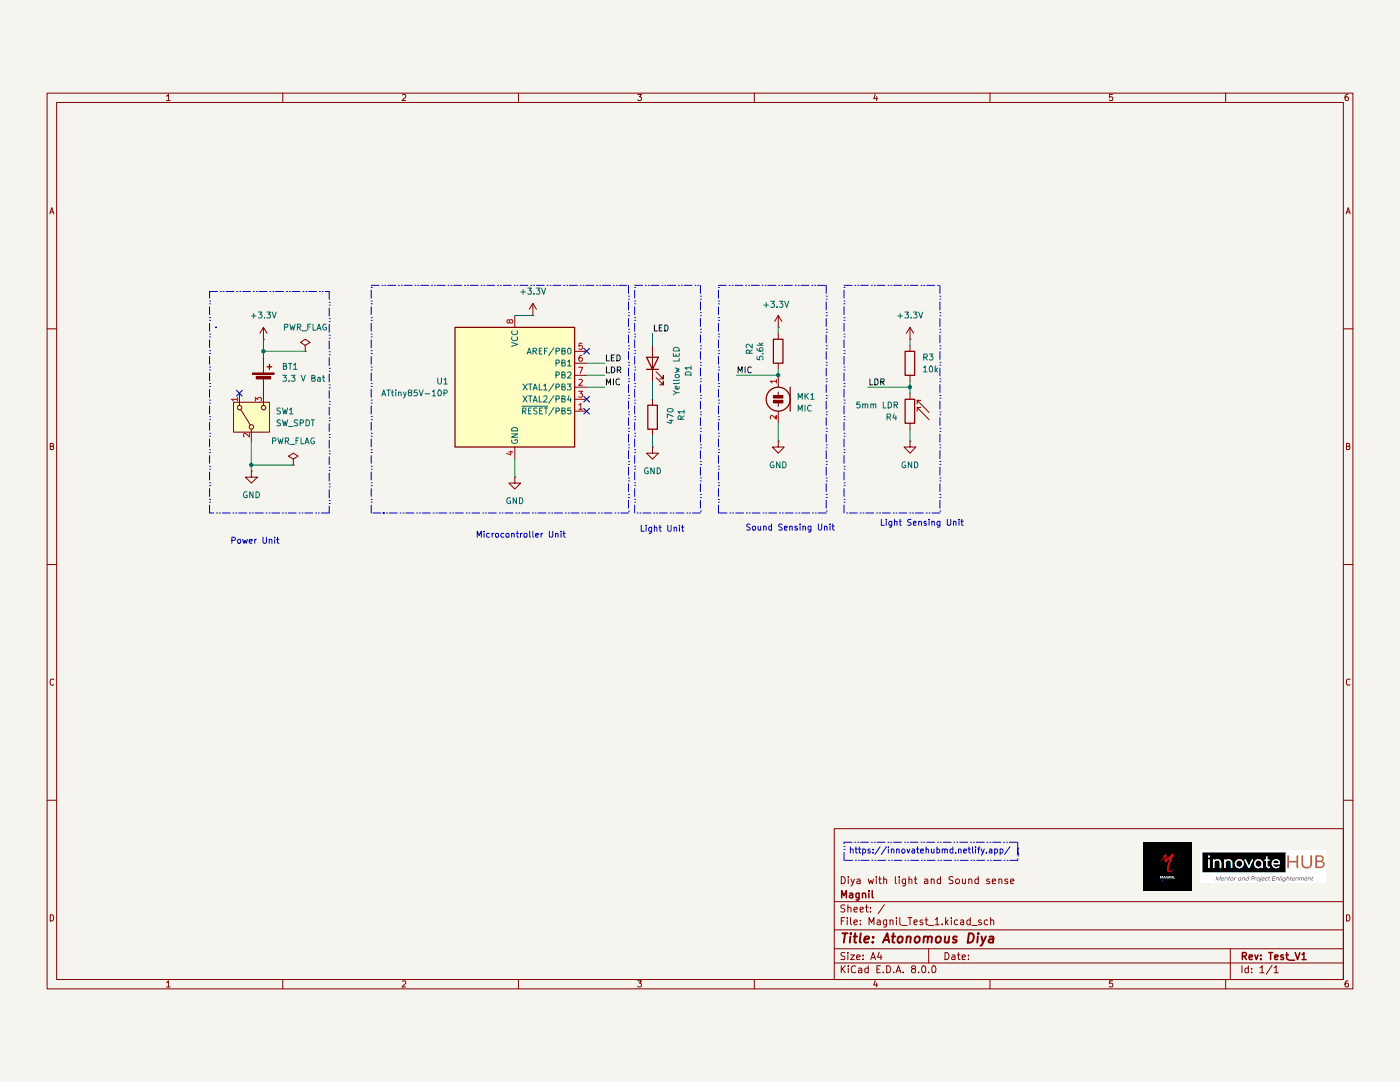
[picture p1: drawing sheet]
(kicad_sch
 (version 20231120)
 (generator "eeschema")
 (generator_version "8.0")
 (paper "A4")
 (title_block
  (title "Atonomous Diya")
  (rev "Test_V1")
  (company "Magnil")
  (comment 1 "Diya with light and Sound sense")
  (comment 2 "Vijay"))
 (lib_symbols
  (symbol "Device:Battery_Cell"
   (pin_numbers hide)
   (pin_names
    (offset 0) hide) (exclude_from_sim no) (in_bom yes) (on_board yes)
   (property "Reference" "BT" (at 2.54 2.54 0) (effects (font (size 1.27 1.27)) (justify left)))
   (property "Value" "Battery_Cell" (at 2.54 0 0) (effects (font (size 1.27 1.27)) (justify left)))
   (property "Footprint" "" (at 0 1.524 90) (effects (font (size 1.27 1.27)) (hide yes)))
   (property "Datasheet" "~" (at 0 1.524 90) (effects (font (size 1.27 1.27)) (hide yes)))
   (property "Description" "Single-cell battery" (at 0 0 0) (effects (font (size 1.27 1.27)) (hide yes)))
   (symbol "Battery_Cell_0_1"
    (rectangle (start -2.286 1.778) (end 2.286 1.524) (stroke (width 0) (type default)) (fill (type outline)))
    (rectangle (start -1.524 1.016) (end 1.524 0.508) (stroke (width 0) (type default)) (fill (type outline)))
    (polyline (pts (xy 0 0.762) (xy 0 0)) (stroke (width 0) (type default)) (fill (type none)))
    (polyline (pts (xy 0 1.778) (xy 0 2.54)) (stroke (width 0) (type default)) (fill (type none)))
    (polyline (pts (xy 0.762 3.048) (xy 1.778 3.048)) (stroke (width 0.254) (type default)) (fill (type none)))
    (polyline (pts (xy 1.27 3.556) (xy 1.27 2.54)) (stroke (width 0.254) (type default)) (fill (type none))))
   (symbol "Battery_Cell_1_1"
    (pin passive line (at 0 5.08 270) (length 2.54) (name "+" (effects (font (size 1.27 1.27)))) (number "1" (effects (font (size 1.27 1.27)))))
    (pin passive line (at 0 -2.54 90) (length 2.54) (name "-" (effects (font (size 1.27 1.27)))) (number "2" (effects (font (size 1.27 1.27)))))))
  (symbol "Device:LED"
   (pin_numbers hide)
   (pin_names
    (offset 1.016) hide) (exclude_from_sim no) (in_bom yes) (on_board yes)
   (property "Reference" "D" (at 0 2.54 0) (effects (font (size 1.27 1.27))))
   (property "Value" "LED" (at 0 -2.54 0) (effects (font (size 1.27 1.27))))
   (property "Footprint" "" (at 0 0 0) (effects (font (size 1.27 1.27)) (hide yes)))
   (property "Datasheet" "~" (at 0 0 0) (effects (font (size 1.27 1.27)) (hide yes)))
   (property "Description" "Light emitting diode" (at 0 0 0) (effects (font (size 1.27 1.27)) (hide yes)))
   (symbol "LED_0_1"
    (polyline (pts (xy -1.27 -1.27) (xy -1.27 1.27)) (stroke (width 0.254) (type default)) (fill (type none)))
    (polyline (pts (xy -1.27 0) (xy 1.27 0)) (stroke (width 0) (type default)) (fill (type none)))
    (polyline (pts (xy 1.27 -1.27) (xy 1.27 1.27) (xy -1.27 0) (xy 1.27 -1.27)) (stroke (width 0.254) (type default)) (fill (type none)))
    (polyline (pts (xy -3.048 -0.762) (xy -4.572 -2.286) (xy -3.81 -2.286) (xy -4.572 -2.286) (xy -4.572 -1.524)) (stroke (width 0) (type default)) (fill (type none)))
    (polyline (pts (xy -1.778 -0.762) (xy -3.302 -2.286) (xy -2.54 -2.286) (xy -3.302 -2.286) (xy -3.302 -1.524)) (stroke (width 0) (type default)) (fill (type none))))
   (symbol "LED_1_1"
    (pin passive line (at -3.81 0 0) (length 2.54) (name "K" (effects (font (size 1.27 1.27)))) (number "1" (effects (font (size 1.27 1.27)))))
    (pin passive line (at 3.81 0 180) (length 2.54) (name "A" (effects (font (size 1.27 1.27)))) (number "2" (effects (font (size 1.27 1.27)))))))
  (symbol "Device:Microphone_Condenser"
   (pin_names
    (offset 0.0254) hide) (exclude_from_sim no) (in_bom yes) (on_board yes)
   (property "Reference" "MK" (at -3.302 1.27 0) (effects (font (size 1.27 1.27)) (justify right)))
   (property "Value" "Microphone_Condenser" (at -3.302 -0.635 0) (effects (font (size 1.27 1.27)) (justify right)))
   (property "Footprint" "" (at 0 2.54 90) (effects (font (size 1.27 1.27)) (hide yes)))
   (property "Datasheet" "~" (at 0 2.54 90) (effects (font (size 1.27 1.27)) (hide yes)))
   (property "Description" "Condenser microphone" (at 0 0 0) (effects (font (size 1.27 1.27)) (hide yes)))
   (symbol "Microphone_Condenser_0_1"
    (polyline (pts (xy -2.54 2.54) (xy -2.54 -2.54)) (stroke (width 0.254) (type default)) (fill (type none)))
    (polyline (pts (xy 0 -0.762) (xy 0 -1.524)) (stroke (width 0) (type default)) (fill (type none)))
    (polyline (pts (xy 0 0.762) (xy 0 1.524)) (stroke (width 0) (type default)) (fill (type none)))
    (polyline (pts (xy 0.254 3.81) (xy 0.762 3.81)) (stroke (width 0) (type default)) (fill (type none)))
    (polyline (pts (xy 0.508 4.064) (xy 0.508 3.556)) (stroke (width 0) (type default)) (fill (type none)))
    (circle (center 0 0) (radius 2.54) (stroke (width 0.254) (type default)) (fill (type none)))
    (rectangle (start 1.016 -0.254) (end -1.016 -0.762) (stroke (width 0) (type default)) (fill (type outline)))
    (rectangle (start 1.016 0.762) (end -1.016 0.254) (stroke (width 0) (type default)) (fill (type outline))))
   (symbol "Microphone_Condenser_1_1"
    (pin passive line (at 0 -5.08 90) (length 2.54) (name "-" (effects (font (size 1.27 1.27)))) (number "1" (effects (font (size 1.27 1.27)))))
    (pin passive line (at 0 5.08 270) (length 2.54) (name "+" (effects (font (size 1.27 1.27)))) (number "2" (effects (font (size 1.27 1.27)))))))
  (symbol "Device:R"
   (pin_numbers hide)
   (pin_names
    (offset 0)) (exclude_from_sim no) (in_bom yes) (on_board yes)
   (property "Reference" "R" (at 2.032 0 90) (effects (font (size 1.27 1.27))))
   (property "Value" "R" (at 0 0 90) (effects (font (size 1.27 1.27))))
   (property "Footprint" "" (at -1.778 0 90) (effects (font (size 1.27 1.27)) (hide yes)))
   (property "Datasheet" "~" (at 0 0 0) (effects (font (size 1.27 1.27)) (hide yes)))
   (property "Description" "Resistor" (at 0 0 0) (effects (font (size 1.27 1.27)) (hide yes)))
   (symbol "R_0_1"
    (rectangle (start -1.016 -2.54) (end 1.016 2.54) (stroke (width 0.254) (type default)) (fill (type none))))
   (symbol "R_1_1"
    (pin passive line (at 0 3.81 270) (length 1.27) (name "~" (effects (font (size 1.27 1.27)))) (number "1" (effects (font (size 1.27 1.27)))))
    (pin passive line (at 0 -3.81 90) (length 1.27) (name "~" (effects (font (size 1.27 1.27)))) (number "2" (effects (font (size 1.27 1.27)))))))
  (symbol "MCU_Microchip_ATtiny:ATtiny85V-10P" (exclude_from_sim no) (in_bom yes) (on_board yes)
   (property "Reference" "U" (at -12.7 13.97 0) (effects (font (size 1.27 1.27)) (justify left bottom)))
   (property "Value" "ATtiny85V-10P" (at 2.54 -13.97 0) (effects (font (size 1.27 1.27)) (justify left top)))
   (property "Footprint" "Package_DIP:DIP-8_W7.62mm" (at 0 0 0) (effects (font (size 1.27 1.27)
    (italic yes)) (hide yes)))
   (property "Datasheet" "http://ww1.microchip.com/downloads/en/DeviceDoc/atmel-2586-avr-8-bit-microcontroller-attiny25-attiny45-attiny85_datasheet.pdf" (at 0 0 0) (effects (font (size 1.27 1.27)) (hide yes)))
   (property "Description" "10MHz, 8kB Flash, 512B SRAM, 512B EEPROM, debugWIRE, DIP-8" (at 0 0 0) (effects (font (size 1.27 1.27)) (hide yes)))
   (symbol "ATtiny85V-10P_0_1"
    (rectangle (start -12.7 -12.7) (end 12.7 12.7) (stroke (width 0.254) (type default)) (fill (type background))))
   (symbol "ATtiny85V-10P_1_1"
    (pin bidirectional line (at 15.24 -5.08 180) (length 2.54) (name "~{RESET}/PB5" (effects (font (size 1.27 1.27)))) (number "1" (effects (font (size 1.27 1.27)))))
    (pin bidirectional line (at 15.24 0 180) (length 2.54) (name "XTAL1/PB3" (effects (font (size 1.27 1.27)))) (number "2" (effects (font (size 1.27 1.27)))))
    (pin bidirectional line (at 15.24 -2.54 180) (length 2.54) (name "XTAL2/PB4" (effects (font (size 1.27 1.27)))) (number "3" (effects (font (size 1.27 1.27)))))
    (pin power_in line (at 0 -15.24 90) (length 2.54) (name "GND" (effects (font (size 1.27 1.27)))) (number "4" (effects (font (size 1.27 1.27)))))
    (pin bidirectional line (at 15.24 7.62 180) (length 2.54) (name "AREF/PB0" (effects (font (size 1.27 1.27)))) (number "5" (effects (font (size 1.27 1.27)))))
    (pin bidirectional line (at 15.24 5.08 180) (length 2.54) (name "PB1" (effects (font (size 1.27 1.27)))) (number "6" (effects (font (size 1.27 1.27)))))
    (pin bidirectional line (at 15.24 2.54 180) (length 2.54) (name "PB2" (effects (font (size 1.27 1.27)))) (number "7" (effects (font (size 1.27 1.27)))))
    (pin power_in line (at 0 15.24 270) (length 2.54) (name "VCC" (effects (font (size 1.27 1.27)))) (number "8" (effects (font (size 1.27 1.27)))))))
  (symbol "Sensor_Optical:LDR03"
   (pin_numbers hide)
   (pin_names
    (offset 0)) (exclude_from_sim no) (in_bom yes) (on_board yes)
   (property "Reference" "R" (at -5.08 0 90) (effects (font (size 1.27 1.27))))
   (property "Value" "LDR03" (at 1.905 0 90) (effects (font (size 1.27 1.27)) (justify top)))
   (property "Footprint" "OptoDevice:R_LDR_10x8.5mm_P7.6mm_Vertical" (at 4.445 0 90) (effects (font (size 1.27 1.27)) (hide yes)))
   (property "Datasheet" "http://www.elektronica-componenten.nl/WebRoot/StoreNL/Shops/61422969/54F1/BA0C/C664/31B9/2173/C0A8/2AB9/2AEF/LDR03IMP.pdf" (at 0 -1.27 0) (effects (font (size 1.27 1.27)) (hide yes)))
   (property "Description" "light dependent resistor" (at 0 0 0) (effects (font (size 1.27 1.27)) (hide yes)))
   (symbol "LDR03_0_1"
    (rectangle (start -1.016 2.54) (end 1.016 -2.54) (stroke (width 0.254) (type default)) (fill (type none)))
    (polyline (pts (xy -1.524 -2.286) (xy -4.064 0.254)) (stroke (width 0) (type default)) (fill (type none)))
    (polyline (pts (xy -1.524 -2.286) (xy -2.286 -2.286)) (stroke (width 0) (type default)) (fill (type none)))
    (polyline (pts (xy -1.524 -2.286) (xy -1.524 -1.524)) (stroke (width 0) (type default)) (fill (type none)))
    (polyline (pts (xy -1.524 -0.762) (xy -4.064 1.778)) (stroke (width 0) (type default)) (fill (type none)))
    (polyline (pts (xy -1.524 -0.762) (xy -2.286 -0.762)) (stroke (width 0) (type default)) (fill (type none)))
    (polyline (pts (xy -1.524 -0.762) (xy -1.524 0)) (stroke (width 0) (type default)) (fill (type none))))
   (symbol "LDR03_1_1"
    (pin passive line (at 0 3.81 270) (length 1.27) (name "~" (effects (font (size 1.27 1.27)))) (number "1" (effects (font (size 1.27 1.27)))))
    (pin passive line (at 0 -3.81 90) (length 1.27) (name "~" (effects (font (size 1.27 1.27)))) (number "2" (effects (font (size 1.27 1.27)))))))
  (symbol "Switch:SW_SPDT"
   (pin_names
    (offset 0) hide) (exclude_from_sim no) (in_bom yes) (on_board yes)
   (property "Reference" "SW" (at 0 5.08 0) (effects (font (size 1.27 1.27))))
   (property "Value" "SW_SPDT" (at 0 -5.08 0) (effects (font (size 1.27 1.27))))
   (property "Footprint" "" (at 0 0 0) (effects (font (size 1.27 1.27)) (hide yes)))
   (property "Datasheet" "~" (at 0 -7.62 0) (effects (font (size 1.27 1.27)) (hide yes)))
   (property "Description" "Switch, single pole double throw" (at 0 0 0) (effects (font (size 1.27 1.27)) (hide yes)))
   (symbol "SW_SPDT_0_1"
    (circle (center -2.032 0) (radius 0.4572) (stroke (width 0) (type default)) (fill (type none)))
    (polyline (pts (xy -1.651 0.254) (xy 1.651 2.286)) (stroke (width 0) (type default)) (fill (type none)))
    (circle (center 2.032 -2.54) (radius 0.4572) (stroke (width 0) (type default)) (fill (type none)))
    (circle (center 2.032 2.54) (radius 0.4572) (stroke (width 0) (type default)) (fill (type none))))
   (symbol "SW_SPDT_1_1"
    (rectangle (start -3.175 3.81) (end 3.175 -3.81) (stroke (width 0) (type default)) (fill (type background)))
    (pin passive line (at 5.08 2.54 180) (length 2.54) (name "A" (effects (font (size 1.27 1.27)))) (number "1" (effects (font (size 1.27 1.27)))))
    (pin passive line (at -5.08 0 0) (length 2.54) (name "B" (effects (font (size 1.27 1.27)))) (number "2" (effects (font (size 1.27 1.27)))))
    (pin passive line (at 5.08 -2.54 180) (length 2.54) (name "C" (effects (font (size 1.27 1.27)))) (number "3" (effects (font (size 1.27 1.27)))))))
  (symbol "power:+3.3V"
   (power)
   (pin_numbers hide)
   (pin_names
    (offset 0) hide) (exclude_from_sim no) (in_bom yes) (on_board yes)
   (property "Reference" "#PWR" (at 0 -3.81 0) (effects (font (size 1.27 1.27)) (hide yes)))
   (property "Value" "+3.3V" (at 0 3.556 0) (effects (font (size 1.27 1.27))))
   (property "Footprint" "" (at 0 0 0) (effects (font (size 1.27 1.27)) (hide yes)))
   (property "Datasheet" "" (at 0 0 0) (effects (font (size 1.27 1.27)) (hide yes)))
   (property "Description" "Power symbol creates a global label with name \"+3.3V\"" (at 0 0 0) (effects (font (size 1.27 1.27)) (hide yes)))
   (symbol "+3.3V_0_1"
    (polyline (pts (xy -0.762 1.27) (xy 0 2.54)) (stroke (width 0) (type default)) (fill (type none)))
    (polyline (pts (xy 0 0) (xy 0 2.54)) (stroke (width 0) (type default)) (fill (type none)))
    (polyline (pts (xy 0 2.54) (xy 0.762 1.27)) (stroke (width 0) (type default)) (fill (type none))))
   (symbol "+3.3V_1_1"
    (pin power_in line (at 0 0 90) (length 0) (name "~" (effects (font (size 1.27 1.27)))) (number "1" (effects (font (size 1.27 1.27)))))))
  (symbol "power:GND"
   (power)
   (pin_numbers hide)
   (pin_names
    (offset 0) hide) (exclude_from_sim no) (in_bom yes) (on_board yes)
   (property "Reference" "#PWR" (at 0 -6.35 0) (effects (font (size 1.27 1.27)) (hide yes)))
   (property "Value" "GND" (at 0 -3.81 0) (effects (font (size 1.27 1.27))))
   (property "Footprint" "" (at 0 0 0) (effects (font (size 1.27 1.27)) (hide yes)))
   (property "Datasheet" "" (at 0 0 0) (effects (font (size 1.27 1.27)) (hide yes)))
   (property "Description" "Power symbol creates a global label with name \"GND\" , ground" (at 0 0 0) (effects (font (size 1.27 1.27)) (hide yes)))
   (symbol "GND_0_1"
    (polyline (pts (xy 0 0) (xy 0 -1.27) (xy 1.27 -1.27) (xy 0 -2.54) (xy -1.27 -1.27) (xy 0 -1.27)) (stroke (width 0) (type default)) (fill (type none))))
   (symbol "GND_1_1"
    (pin power_in line (at 0 0 270) (length 0) (name "~" (effects (font (size 1.27 1.27)))) (number "1" (effects (font (size 1.27 1.27)))))))
  (symbol "power:PWR_FLAG"
   (power)
   (pin_numbers hide)
   (pin_names
    (offset 0) hide) (exclude_from_sim no) (in_bom yes) (on_board yes)
   (property "Reference" "#FLG" (at 0 1.905 0) (effects (font (size 1.27 1.27)) (hide yes)))
   (property "Value" "PWR_FLAG" (at 0 3.81 0) (effects (font (size 1.27 1.27))))
   (property "Footprint" "" (at 0 0 0) (effects (font (size 1.27 1.27)) (hide yes)))
   (property "Datasheet" "~" (at 0 0 0) (effects (font (size 1.27 1.27)) (hide yes)))
   (property "Description" "Special symbol for telling ERC where power comes from" (at 0 0 0) (effects (font (size 1.27 1.27)) (hide yes)))
   (symbol "PWR_FLAG_0_0"
    (pin power_out line (at 0 0 90) (length 0) (name "~" (effects (font (size 1.27 1.27)))) (number "1" (effects (font (size 1.27 1.27))))))
   (symbol "PWR_FLAG_0_1"
    (polyline (pts (xy 0 0) (xy 0 1.27) (xy -1.016 1.905) (xy 0 2.54) (xy 1.016 1.905) (xy 0 1.27)) (stroke (width 0) (type default)) (fill (type none))))))
 (junction
  (at 55.88 64.77)
  (diameter 0)
  (color 0 0 0 0))
 (junction
  (at 165.1 69.85)
  (diameter 0)
  (color 0 0 0 0))
 (junction
  (at 193.04 72.39)
  (diameter 0)
  (color 0 0 0 0))
 (junction
  (at 53.34 88.9)
  (diameter 0)
  (color 0 0 0 0))
 (no_connect
  (at 50.8 73.66))
 (no_connect
  (at 124.46 77.47))
 (no_connect
  (at 124.46 64.77))
 (no_connect
  (at 124.46 74.93))
 (wire
  (pts (xy 138.43 71.12) (xy 138.43 74.93))
  (stroke (width 0) (type default)))
 (wire
  (pts (xy 193.04 71.12) (xy 193.04 72.39))
  (stroke (width 0) (type default)))
 (wire
  (pts (xy 109.22 57.15) (xy 113.03 57.15))
  (stroke (width 0) (type default)))
 (wire
  (pts (xy 124.46 69.85) (xy 128.27 69.85))
  (stroke (width 0) (type default)))
 (wire
  (pts (xy 165.1 59.69) (xy 165.1 60.96))
  (stroke (width 0) (type default)))
 (wire
  (pts (xy 193.04 62.23) (xy 193.04 63.5))
  (stroke (width 0) (type default)))
 (wire
  (pts (xy 165.1 68.58) (xy 165.1 69.85))
  (stroke (width 0) (type default)))
 (wire
  (pts (xy 55.88 62.23) (xy 55.88 64.77))
  (stroke (width 0) (type default)))
 (wire
  (pts (xy 138.43 82.55) (xy 138.43 85.09))
  (stroke (width 0) (type default)))
 (wire
  (pts (xy 55.88 64.77) (xy 55.88 66.04))
  (stroke (width 0) (type default)))
 (wire
  (pts (xy 53.34 88.9) (xy 53.34 90.17))
  (stroke (width 0) (type default)))
 (wire
  (pts (xy 138.43 60.96) (xy 138.43 63.5))
  (stroke (width 0) (type default)))
 (wire
  (pts (xy 124.46 72.39) (xy 128.27 72.39))
  (stroke (width 0) (type default)))
 (wire
  (pts (xy 184.15 72.39) (xy 193.04 72.39))
  (stroke (width 0) (type default)))
 (wire
  (pts (xy 109.22 87.63) (xy 109.22 91.44))
  (stroke (width 0) (type default)))
 (wire
  (pts (xy 193.04 81.28) (xy 193.04 83.82))
  (stroke (width 0) (type default)))
 (wire
  (pts (xy 53.34 88.9) (xy 62.23 88.9))
  (stroke (width 0) (type default)))
 (wire
  (pts (xy 193.04 72.39) (xy 193.04 73.66))
  (stroke (width 0) (type default)))
 (wire
  (pts (xy 156.21 69.85) (xy 165.1 69.85))
  (stroke (width 0) (type default)))
 (wire
  (pts (xy 124.46 67.31) (xy 128.27 67.31))
  (stroke (width 0) (type default)))
 (wire
  (pts (xy 53.34 83.82) (xy 53.34 88.9))
  (stroke (width 0) (type default)))
 (wire
  (pts (xy 165.1 80.01) (xy 165.1 83.82))
  (stroke (width 0) (type default)))
 (wire
  (pts (xy 55.88 64.77) (xy 64.77 64.77))
  (stroke (width 0) (type default)))
 (image
  (at 247.65 173.99)
  (scale 0.0762462)
  (data))
 (image
  (at 267.97 173.99)
  (scale 0.201606)
  (data))
 (text_box ""
  (exclude_from_sim no)
  (at 215.9 170.18 0)
  (size 0 1.27)
  (stroke (width 0) (type dash_dot_dot))
  (fill (type none))
  (effects (font (size 1.27 1.27)) (justify left top)))
 (text_box ""
  (exclude_from_sim no)
  (at 44.45 52.07 0)
  (size 25.4 46.99)
  (stroke (width 0) (type dash_dot_dot))
  (fill (type none))
  (effects (font (size 1.27 1.27)) (justify left top)))
 (text_box "https://innovatehubmd.netlify.app/"
  (exclude_from_sim no)
  (at 179.07 168.91 0)
  (size 36.83 3.81)
  (stroke (width 0) (type dash_dot_dot))
  (fill (type none))
  (effects (font (size 1.27 1.27)) (justify left top)))
 (text_box ""
  (exclude_from_sim no)
  (at 81.28 99.06 0)
  (size 0 0)
  (stroke (width 0) (type dash_dot_dot))
  (fill (type none))
  (effects (font (size 1.27 1.27)) (justify left top)))
 (text_box ""
  (exclude_from_sim no)
  (at 152.4 50.8 0)
  (size 22.86 48.26)
  (stroke (width 0) (type dash_dot_dot))
  (fill (type none))
  (effects (font (size 1.27 1.27)) (justify left top)))
 (text_box ""
  (exclude_from_sim no)
  (at 45.72 59.69 0)
  (size 0 0)
  (stroke (width 0) (type dash_dot_dot))
  (fill (type none))
  (effects (font (size 1.27 1.27)) (justify left top)))
 (text_box ""
  (exclude_from_sim no)
  (at 179.07 50.8 0)
  (size 20.32 48.26)
  (stroke (width 0) (type dash_dot_dot))
  (fill (type none))
  (effects (font (size 1.27 1.27)) (justify left top)))
 (text_box ""
  (exclude_from_sim no)
  (at 78.74 50.8 0)
  (size 54.61 48.26)
  (stroke (width 0) (type dash_dot_dot))
  (fill (type none))
  (effects (font (size 1.27 1.27)) (justify left top)))
 (text_box ""
  (exclude_from_sim no)
  (at 134.62 50.8 0)
  (size 13.97 48.26)
  (stroke (width 0) (type dash_dot_dot))
  (fill (type none))
  (effects (font (size 1.27 1.27)) (justify left top)))
 (text "Light Sensing Unit"
  (exclude_from_sim no)
  (at 195.58 101.346 0)
  (effects (font (size 1.27 1.27))))
 (text "Microcontroller Unit"
  (exclude_from_sim no)
  (at 110.49 103.886 0)
  (effects (font (size 1.27 1.27))))
 (text "Power Unit"
  (exclude_from_sim no)
  (at 54.102 105.156 0)
  (effects (font (size 1.27 1.27))))
 (text "Sound Sensing Unit"
  (exclude_from_sim no)
  (at 167.64 102.362 0)
  (effects (font (size 1.27 1.27))))
 (text "Light Unit\n"
  (exclude_from_sim no)
  (at 140.462 102.616 0)
  (effects (font (size 1.27 1.27))))
 (label "LED"
  (at 128.27 67.31 0)
  (fields_autoplaced yes)
  (effects (font (size 1.27 1.27)) (justify left bottom)))
 (label "MIC"
  (at 128.27 72.39 0)
  (fields_autoplaced yes)
  (effects (font (size 1.27 1.27)) (justify left bottom)))
 (label "LDR"
  (at 128.27 69.85 0)
  (fields_autoplaced yes)
  (effects (font (size 1.27 1.27)) (justify left bottom)))
 (label "LED"
  (at 138.43 60.96 0)
  (fields_autoplaced yes)
  (effects (font (size 1.27 1.27)) (justify left bottom)))
 (label "LDR"
  (at 184.15 72.39 0)
  (fields_autoplaced yes)
  (effects (font (size 1.27 1.27)) (justify left bottom)))
 (label "MIC"
  (at 156.21 69.85 0)
  (fields_autoplaced yes)
  (effects (font (size 1.27 1.27)) (justify left bottom)))
 (symbol
  (lib_id "power:GND")
  (at 53.34 90.17 0)
  (unit 1)
  (exclude_from_sim no)
  (in_bom yes)
  (on_board yes)
  (dnp no)
  (fields_autoplaced yes)
  (property "Reference" "#PWR01" (at 53.34 96.52 0) (effects (font (size 1.27 1.27)) (hide yes)))
  (property "Value" "GND" (at 53.34 95.25 0) (effects (font (size 1.27 1.27))))
  (property "Footprint" "" (at 53.34 90.17 0) (effects (font (size 1.27 1.27)) (hide yes)))
  (property "Datasheet" "" (at 53.34 90.17 0) (effects (font (size 1.27 1.27)) (hide yes)))
  (property "Description" "Power symbol creates a global label with name \"GND\" , ground" (at 53.34 90.17 0) (effects (font (size 1.27 1.27)) (hide yes)))
  (pin "1"))
 (symbol
  (lib_id "power:GND")
  (at 165.1 83.82 0)
  (unit 1)
  (exclude_from_sim no)
  (in_bom yes)
  (on_board yes)
  (dnp no)
  (fields_autoplaced yes)
  (property "Reference" "#PWR07" (at 165.1 90.17 0) (effects (font (size 1.27 1.27)) (hide yes)))
  (property "Value" "GND" (at 165.1 88.9 0) (effects (font (size 1.27 1.27))))
  (property "Footprint" "" (at 165.1 83.82 0) (effects (font (size 1.27 1.27)) (hide yes)))
  (property "Datasheet" "" (at 165.1 83.82 0) (effects (font (size 1.27 1.27)) (hide yes)))
  (property "Description" "Power symbol creates a global label with name \"GND\" , ground" (at 165.1 83.82 0) (effects (font (size 1.27 1.27)) (hide yes)))
  (pin "1"))
 (symbol
  (lib_id "MCU_Microchip_ATtiny:ATtiny85V-10P")
  (at 109.22 72.39 0)
  (unit 1)
  (exclude_from_sim no)
  (in_bom yes)
  (on_board yes)
  (dnp no)
  (fields_autoplaced yes)
  (property "Reference" "U1" (at 95.25 71.1199 0) (effects (font (size 1.27 1.27)) (justify right)))
  (property "Value" "ATtiny85V-10P" (at 95.25 73.6599 0) (effects (font (size 1.27 1.27)) (justify right)))
  (property "Footprint" "Package_DIP:DIP-8_W7.62mm" (at 109.22 72.39 0) (effects (font (size 1.27 1.27)
    (italic yes)) (hide yes)))
  (property "Datasheet" "http://ww1.microchip.com/downloads/en/DeviceDoc/atmel-2586-avr-8-bit-microcontroller-attiny25-attiny45-attiny85_datasheet.pdf" (at 109.22 72.39 0) (effects (font (size 1.27 1.27)) (hide yes)))
  (property "Description" "10MHz, 8kB Flash, 512B SRAM, 512B EEPROM, debugWIRE, DIP-8" (at 109.22 72.39 0) (effects (font (size 1.27 1.27)) (hide yes)))
  (pin "4")
  (pin "1")
  (pin "6")
  (pin "3")
  (pin "2")
  (pin "8")
  (pin "5")
  (pin "7"))
 (symbol
  (lib_id "Device:LED")
  (at 138.43 67.31 90)
  (unit 1)
  (exclude_from_sim no)
  (in_bom yes)
  (on_board yes)
  (dnp no)
  (fields_autoplaced yes)
  (property "Reference" "D1" (at 146.05 68.8975 0) (effects (font (size 1.27 1.27))))
  (property "Value" "Yellow LED" (at 143.51 68.8975 0) (effects (font (size 1.27 1.27))))
  (property "Footprint" "LED_THT:LED_D5.0mm" (at 138.43 67.31 0) (effects (font (size 1.27 1.27)) (hide yes)))
  (property "Datasheet" "~" (at 138.43 67.31 0) (effects (font (size 1.27 1.27)) (hide yes)))
  (property "Description" "Light emitting diode" (at 138.43 67.31 0) (effects (font (size 1.27 1.27)) (hide yes)))
  (pin "1")
  (pin "2"))
 (symbol
  (lib_id "Device:Battery_Cell")
  (at 55.88 71.12 0)
  (unit 1)
  (exclude_from_sim no)
  (in_bom yes)
  (on_board yes)
  (dnp no)
  (fields_autoplaced yes)
  (property "Reference" "BT1" (at 59.69 68.0084 0) (effects (font (size 1.27 1.27)) (justify left)))
  (property "Value" "3.3 V Bat" (at 59.69 70.5484 0) (effects (font (size 1.27 1.27)) (justify left)))
  (property "Footprint" "Battery:BatteryHolder_ComfortableElectronic_CH273-2450_1x2450" (at 55.88 69.596 90) (effects (font (size 1.27 1.27)) (hide yes)))
  (property "Datasheet" "~" (at 55.88 69.596 90) (effects (font (size 1.27 1.27)) (hide yes)))
  (property "Description" "Single-cell battery" (at 55.88 71.12 0) (effects (font (size 1.27 1.27)) (hide yes)))
  (pin "2")
  (pin "1"))
 (symbol
  (lib_id "power:+3.3V")
  (at 55.88 62.23 0)
  (unit 1)
  (exclude_from_sim no)
  (in_bom yes)
  (on_board yes)
  (dnp no)
  (fields_autoplaced yes)
  (property "Reference" "#PWR02" (at 55.88 66.04 0) (effects (font (size 1.27 1.27)) (hide yes)))
  (property "Value" "+3.3V" (at 55.88 57.15 0) (effects (font (size 1.27 1.27))))
  (property "Footprint" "" (at 55.88 62.23 0) (effects (font (size 1.27 1.27)) (hide yes)))
  (property "Datasheet" "" (at 55.88 62.23 0) (effects (font (size 1.27 1.27)) (hide yes)))
  (property "Description" "Power symbol creates a global label with name \"+3.3V\"" (at 55.88 62.23 0) (effects (font (size 1.27 1.27)) (hide yes)))
  (pin "1"))
 (symbol
  (lib_id "power:GND")
  (at 109.22 91.44 0)
  (unit 1)
  (exclude_from_sim no)
  (in_bom yes)
  (on_board yes)
  (dnp no)
  (fields_autoplaced yes)
  (property "Reference" "#PWR03" (at 109.22 97.79 0) (effects (font (size 1.27 1.27)) (hide yes)))
  (property "Value" "GND" (at 109.22 96.52 0) (effects (font (size 1.27 1.27))))
  (property "Footprint" "" (at 109.22 91.44 0) (effects (font (size 1.27 1.27)) (hide yes)))
  (property "Datasheet" "" (at 109.22 91.44 0) (effects (font (size 1.27 1.27)) (hide yes)))
  (property "Description" "Power symbol creates a global label with name \"GND\" , ground" (at 109.22 91.44 0) (effects (font (size 1.27 1.27)) (hide yes)))
  (pin "1"))
 (symbol
  (lib_id "Sensor_Optical:LDR03")
  (at 193.04 77.47 180)
  (unit 1)
  (exclude_from_sim no)
  (in_bom yes)
  (on_board yes)
  (dnp no)
  (property "Reference" "R4" (at 190.5 78.7401 0) (effects (font (size 1.27 1.27)) (justify left)))
  (property "Value" "5mm LDR" (at 190.754 76.2 0) (effects (font (size 1.27 1.27)) (justify left)))
  (property "Footprint" "OptoDevice:R_LDR_10x8.5mm_P7.6mm_Vertical" (at 188.595 77.47 90) (effects (font (size 1.27 1.27)) (hide yes)))
  (property "Datasheet" "http://www.elektronica-componenten.nl/WebRoot/StoreNL/Shops/61422969/54F1/BA0C/C664/31B9/2173/C0A8/2AB9/2AEF/LDR03IMP.pdf" (at 193.04 76.2 0) (effects (font (size 1.27 1.27)) (hide yes)))
  (property "Description" "light dependent resistor" (at 193.04 77.47 0) (effects (font (size 1.27 1.27)) (hide yes)))
  (pin "2")
  (pin "1"))
 (symbol
  (lib_id "power:GND")
  (at 138.43 85.09 0)
  (unit 1)
  (exclude_from_sim no)
  (in_bom yes)
  (on_board yes)
  (dnp no)
  (fields_autoplaced yes)
  (property "Reference" "#PWR05" (at 138.43 91.44 0) (effects (font (size 1.27 1.27)) (hide yes)))
  (property "Value" "GND" (at 138.43 90.17 0) (effects (font (size 1.27 1.27))))
  (property "Footprint" "" (at 138.43 85.09 0) (effects (font (size 1.27 1.27)) (hide yes)))
  (property "Datasheet" "" (at 138.43 85.09 0) (effects (font (size 1.27 1.27)) (hide yes)))
  (property "Description" "Power symbol creates a global label with name \"GND\" , ground" (at 138.43 85.09 0) (effects (font (size 1.27 1.27)) (hide yes)))
  (pin "1"))
 (symbol
  (lib_id "power:PWR_FLAG")
  (at 64.77 64.77 0)
  (unit 1)
  (exclude_from_sim no)
  (in_bom yes)
  (on_board yes)
  (dnp no)
  (fields_autoplaced yes)
  (property "Reference" "#FLG02" (at 64.77 62.865 0) (effects (font (size 1.27 1.27)) (hide yes)))
  (property "Value" "PWR_FLAG" (at 64.77 59.69 0) (effects (font (size 1.27 1.27))))
  (property "Footprint" "" (at 64.77 64.77 0) (effects (font (size 1.27 1.27)) (hide yes)))
  (property "Datasheet" "~" (at 64.77 64.77 0) (effects (font (size 1.27 1.27)) (hide yes)))
  (property "Description" "Special symbol for telling ERC where power comes from" (at 64.77 64.77 0) (effects (font (size 1.27 1.27)) (hide yes)))
  (pin "1"))
 (symbol
  (lib_id "Device:R")
  (at 138.43 78.74 0)
  (unit 1)
  (exclude_from_sim no)
  (in_bom yes)
  (on_board yes)
  (dnp no)
  (property "Reference" "R1" (at 144.526 78.232 90) (effects (font (size 1.27 1.27))))
  (property "Value" "470" (at 142.24 78.486 90) (effects (font (size 1.27 1.27))))
  (property "Footprint" "Resistor_THT:R_Axial_DIN0207_L6.3mm_D2.5mm_P15.24mm_Horizontal" (at 136.652 78.74 90) (effects (font (size 1.27 1.27)) (hide yes)))
  (property "Datasheet" "~" (at 138.43 78.74 0) (effects (font (size 1.27 1.27)) (hide yes)))
  (property "Description" "Resistor" (at 138.43 78.74 0) (effects (font (size 1.27 1.27)) (hide yes)))
  (pin "1")
  (pin "2"))
 (symbol
  (lib_id "Switch:SW_SPDT")
  (at 53.34 78.74 90)
  (unit 1)
  (exclude_from_sim no)
  (in_bom yes)
  (on_board yes)
  (dnp no)
  (fields_autoplaced yes)
  (property "Reference" "SW1" (at 58.42 77.4699 90) (effects (font (size 1.27 1.27)) (justify right)))
  (property "Value" "SW_SPDT" (at 58.42 80.0099 90) (effects (font (size 1.27 1.27)) (justify right)))
  (property "Footprint" "Button_Switch_THT:SW_Slide_SPDT_Angled_CK_OS102011MA1Q" (at 53.34 78.74 0) (effects (font (size 1.27 1.27)) (hide yes)))
  (property "Datasheet" "~" (at 60.96 78.74 0) (effects (font (size 1.27 1.27)) (hide yes)))
  (property "Description" "Switch, single pole double throw" (at 53.34 78.74 0) (effects (font (size 1.27 1.27)) (hide yes)))
  (pin "1")
  (pin "3")
  (pin "2"))
 (symbol
  (lib_id "power:GND")
  (at 193.04 83.82 0)
  (unit 1)
  (exclude_from_sim no)
  (in_bom yes)
  (on_board yes)
  (dnp no)
  (fields_autoplaced yes)
  (property "Reference" "#PWR09" (at 193.04 90.17 0) (effects (font (size 1.27 1.27)) (hide yes)))
  (property "Value" "GND" (at 193.04 88.9 0) (effects (font (size 1.27 1.27))))
  (property "Footprint" "" (at 193.04 83.82 0) (effects (font (size 1.27 1.27)) (hide yes)))
  (property "Datasheet" "" (at 193.04 83.82 0) (effects (font (size 1.27 1.27)) (hide yes)))
  (property "Description" "Power symbol creates a global label with name \"GND\" , ground" (at 193.04 83.82 0) (effects (font (size 1.27 1.27)) (hide yes)))
  (pin "1"))
 (symbol
  (lib_id "Device:Microphone_Condenser")
  (at 165.1 74.93 180)
  (unit 1)
  (exclude_from_sim no)
  (in_bom yes)
  (on_board yes)
  (dnp no)
  (fields_autoplaced yes)
  (property "Reference" "MK1" (at 168.91 74.3584 0) (effects (font (size 1.27 1.27)) (justify right)))
  (property "Value" "MIC" (at 168.91 76.8984 0) (effects (font (size 1.27 1.27)) (justify right)))
  (property "Footprint" "Connector_PinHeader_2.54mm:PinHeader_1x02_P2.54mm_Vertical" (at 165.1 77.47 90) (effects (font (size 1.27 1.27)) (hide yes)))
  (property "Datasheet" "~" (at 165.1 77.47 90) (effects (font (size 1.27 1.27)) (hide yes)))
  (property "Description" "Condenser microphone" (at 165.1 74.93 0) (effects (font (size 1.27 1.27)) (hide yes)))
  (pin "1")
  (pin "2"))
 (symbol
  (lib_id "Device:R")
  (at 193.04 67.31 180)
  (unit 1)
  (exclude_from_sim no)
  (in_bom yes)
  (on_board yes)
  (dnp no)
  (fields_autoplaced yes)
  (property "Reference" "R3" (at 195.58 66.0399 0) (effects (font (size 1.27 1.27)) (justify right)))
  (property "Value" "10k" (at 195.58 68.5799 0) (effects (font (size 1.27 1.27)) (justify right)))
  (property "Footprint" "Resistor_THT:R_Axial_DIN0207_L6.3mm_D2.5mm_P15.24mm_Horizontal" (at 194.818 67.31 90) (effects (font (size 1.27 1.27)) (hide yes)))
  (property "Datasheet" "~" (at 193.04 67.31 0) (effects (font (size 1.27 1.27)) (hide yes)))
  (property "Description" "Resistor" (at 193.04 67.31 0) (effects (font (size 1.27 1.27)) (hide yes)))
  (pin "1")
  (pin "2"))
 (symbol
  (lib_id "power:+3.3V")
  (at 193.04 62.23 0)
  (unit 1)
  (exclude_from_sim no)
  (in_bom yes)
  (on_board yes)
  (dnp no)
  (fields_autoplaced yes)
  (property "Reference" "#PWR08" (at 193.04 66.04 0) (effects (font (size 1.27 1.27)) (hide yes)))
  (property "Value" "+3.3V" (at 193.04 57.15 0) (effects (font (size 1.27 1.27))))
  (property "Footprint" "" (at 193.04 62.23 0) (effects (font (size 1.27 1.27)) (hide yes)))
  (property "Datasheet" "" (at 193.04 62.23 0) (effects (font (size 1.27 1.27)) (hide yes)))
  (property "Description" "Power symbol creates a global label with name \"+3.3V\"" (at 193.04 62.23 0) (effects (font (size 1.27 1.27)) (hide yes)))
  (pin "1"))
 (symbol
  (lib_id "Device:R")
  (at 165.1 64.77 180)
  (unit 1)
  (exclude_from_sim no)
  (in_bom yes)
  (on_board yes)
  (dnp no)
  (property "Reference" "R2" (at 159.004 64.262 90) (effects (font (size 1.27 1.27))))
  (property "Value" "5.6k" (at 161.29 64.77 90) (effects (font (size 1.27 1.27))))
  (property "Footprint" "Resistor_THT:R_Axial_DIN0207_L6.3mm_D2.5mm_P15.24mm_Horizontal" (at 166.878 64.77 90) (effects (font (size 1.27 1.27)) (hide yes)))
  (property "Datasheet" "~" (at 165.1 64.77 0) (effects (font (size 1.27 1.27)) (hide yes)))
  (property "Description" "Resistor" (at 165.1 64.77 0) (effects (font (size 1.27 1.27)) (hide yes)))
  (pin "1")
  (pin "2"))
 (symbol
  (lib_id "power:+3.3V")
  (at 165.1 59.69 0)
  (unit 1)
  (exclude_from_sim no)
  (in_bom yes)
  (on_board yes)
  (dnp no)
  (property "Reference" "#PWR06" (at 165.1 63.5 0) (effects (font (size 1.27 1.27)) (hide yes)))
  (property "Value" "+3.3V" (at 164.592 54.864 0) (effects (font (size 1.27 1.27))))
  (property "Footprint" "" (at 165.1 59.69 0) (effects (font (size 1.27 1.27)) (hide yes)))
  (property "Datasheet" "" (at 165.1 59.69 0) (effects (font (size 1.27 1.27)) (hide yes)))
  (property "Description" "Power symbol creates a global label with name \"+3.3V\"" (at 165.1 59.69 0) (effects (font (size 1.27 1.27)) (hide yes)))
  (pin "1"))
 (symbol
  (lib_id "power:PWR_FLAG")
  (at 62.23 88.9 0)
  (unit 1)
  (exclude_from_sim no)
  (in_bom yes)
  (on_board yes)
  (dnp no)
  (fields_autoplaced yes)
  (property "Reference" "#FLG01" (at 62.23 86.995 0) (effects (font (size 1.27 1.27)) (hide yes)))
  (property "Value" "PWR_FLAG" (at 62.23 83.82 0) (effects (font (size 1.27 1.27))))
  (property "Footprint" "" (at 62.23 88.9 0) (effects (font (size 1.27 1.27)) (hide yes)))
  (property "Datasheet" "~" (at 62.23 88.9 0) (effects (font (size 1.27 1.27)) (hide yes)))
  (property "Description" "Special symbol for telling ERC where power comes from" (at 62.23 88.9 0) (effects (font (size 1.27 1.27)) (hide yes)))
  (pin "1"))
 (symbol
  (lib_id "power:+3.3V")
  (at 113.03 57.15 0)
  (unit 1)
  (exclude_from_sim no)
  (in_bom yes)
  (on_board yes)
  (dnp no)
  (fields_autoplaced yes)
  (property "Reference" "#PWR04" (at 113.03 60.96 0) (effects (font (size 1.27 1.27)) (hide yes)))
  (property "Value" "+3.3V" (at 113.03 52.07 0) (effects (font (size 1.27 1.27))))
  (property "Footprint" "" (at 113.03 57.15 0) (effects (font (size 1.27 1.27)) (hide yes)))
  (property "Datasheet" "" (at 113.03 57.15 0) (effects (font (size 1.27 1.27)) (hide yes)))
  (property "Description" "Power symbol creates a global label with name \"+3.3V\"" (at 113.03 57.15 0) (effects (font (size 1.27 1.27)) (hide yes)))
  (pin "1"))
 (sheet_instances
  (path ""
   (page "1"))))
